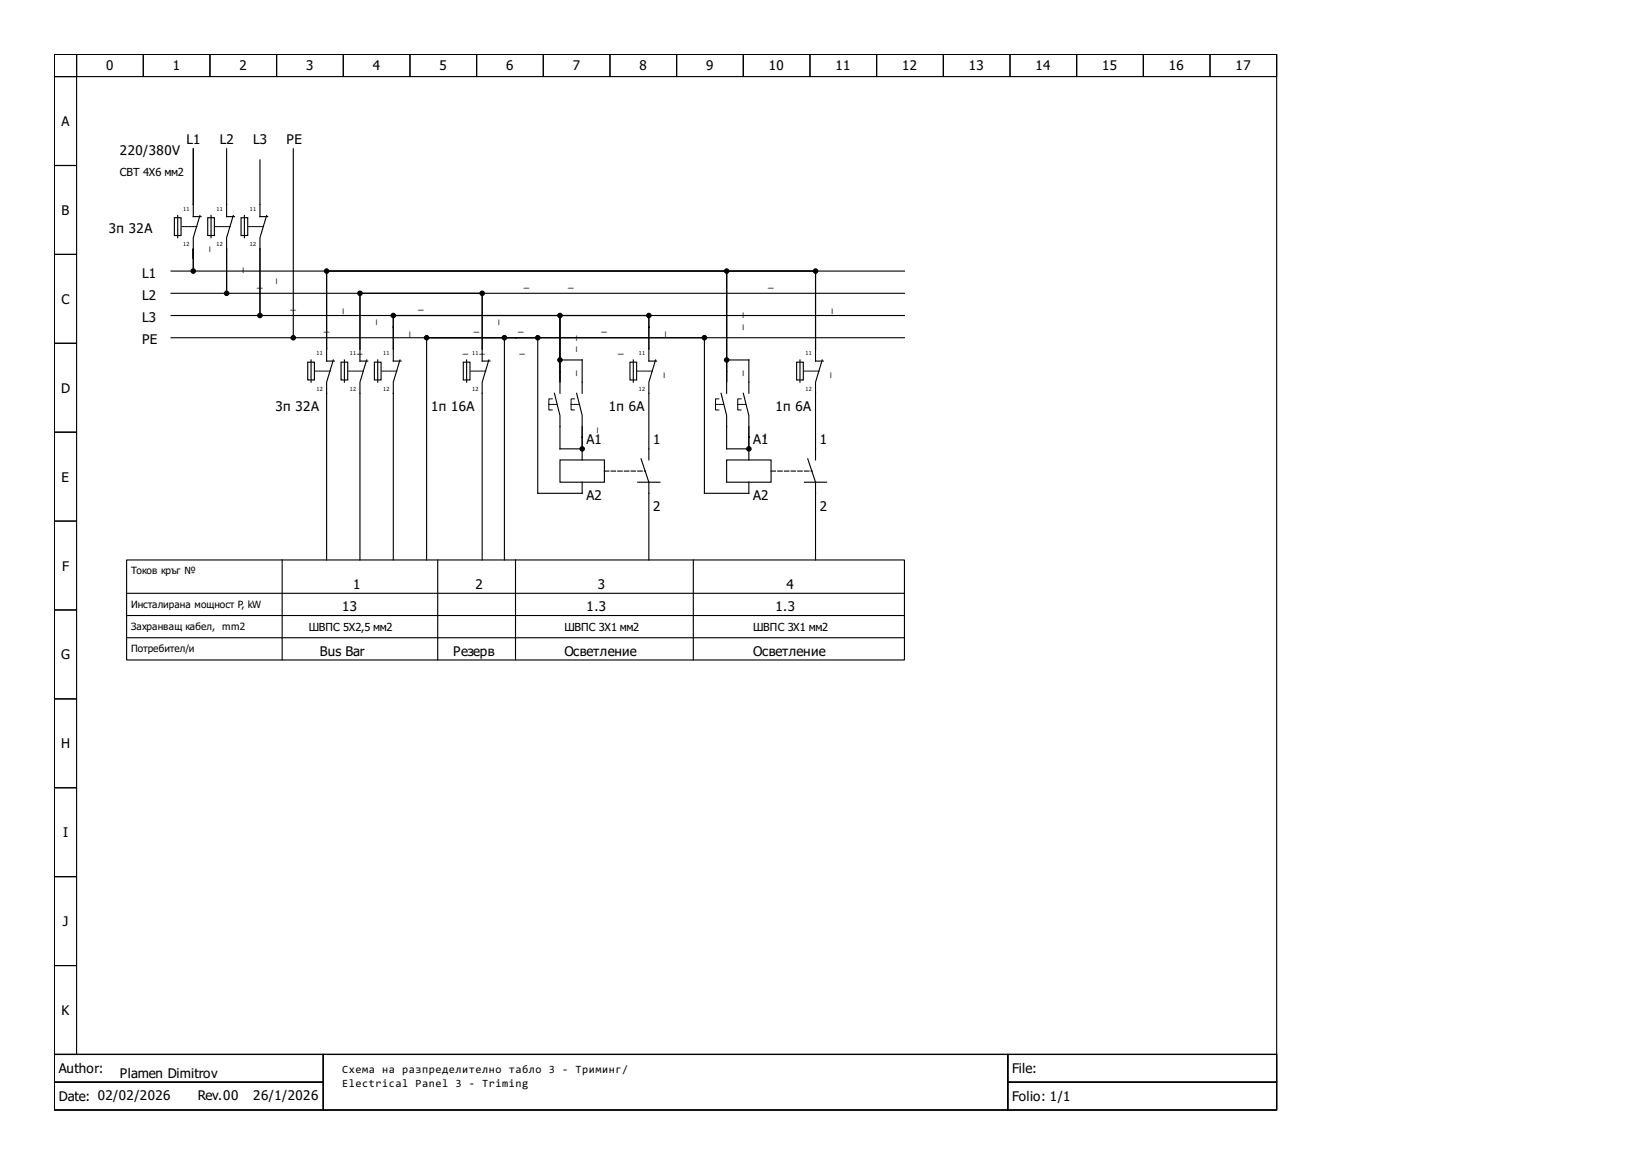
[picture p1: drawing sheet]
<svg xmlns="http://www.w3.org/2000/svg" width="297mm" height="210mm" viewBox="0 0 297 210" stroke-linecap="round" stroke-linejoin="round" font-family="sans-serif">
<g fill="none" stroke="#000" stroke-width=".2">
<path d="M9.8 9.8h220v180h-220zM9.8 9.8h4v4h-4zM9.8 13.8h4v16h-4zM13.8 9.8h12v4h-12zM25.8 9.8h12v4h-12zM37.8 9.8h12v4h-12zM49.8 9.8h12v4h-12zM61.8 9.8h12v4h-12zM73.8 9.8h12v4h-12zM85.8 9.8h12v4h-12zM97.8 9.8h12v4h-12zM109.8 9.8h12v4h-12z"/>
<path d="M121.8 9.8h12v4h-12zM133.8 9.8h12v4h-12zM145.8 9.8h12v4h-12zM157.8 9.8h12v4h-12zM169.8 9.8h12v4h-12zM181.8 9.8h12v4h-12zM193.8 9.8h12v4h-12zM205.8 9.8h12v4h-12zM217.8 9.8h12v4h-12zM9.8 29.8h4v16h-4zM31.4 39.2h1.2v3.2h-1.2zM32 38.8v4"/>
<path d="M34.8 26.8v12.2h1.4M36 38.8l-1.2 4v2M37.4 39.2h1.2v3.2h-1.2zM38 38.8v4M40.8 26.8v12.2h1.4M42 38.8l-1.2 4v2M43.4 39.2h1.2v3.2h-1.2zM44 38.8v4M46.8 28.8v10.2h1.4M48 38.8l-1.2 4v2M52.8 26.8v34h-22M9.8 45.8h4v16h-4z"/>
<path d="M34.8 44.8v3.6M34.8 44.8v4h-4M35.2 48.8h23.2M40.8 44.8v7.6M40.8 44.8v8h-10M41.2 52.8h23.2M46.8 44.8v11.6M46.8 44.8v12h-16M47.2 56.8h23.2M58.8 49.2v13.6M64.8 53.2v9.6M65.2 52.8h21.2"/>
<path d="M70.8 57.2v5.6M86.8 53.2v9.6M86.8 52.8v12.2h1.4M100.4 56.8h-29.2h45.2h-15.2M100.8 56.8v14M116.8 57.2v5.6M116.8 56.8v8.2h1.4M130.4 48.8h-71.2h87.2h-15.2M130.8 48.8v22M146.8 49.2v13.6M146.8 48.8v16.2h1.4M162.8 56.8h-92v8.2h1.4"/>
<path d="M162.8 52.8h-98v12.2h1.4M162.8 48.8h-104v16.2h1.4M9.8 61.8h4v16h-4zM9.8 77.8h4v16h-4zM53.2 60.8h23.2M55.4 65.2h1.2v3.2h-1.2zM56 64.8v4M60 64.8l-1.2 4v32M61.4 65.2h1.2v3.2h-1.2zM62 64.8v4M66 64.8l-1.2 4v32M67.4 65.2h1.2v3.2h-1.2z"/>
<path d="M68 64.8v4M72 64.8l-1.2 4v32M83.4 65.2h1.2v3.2h-1.2zM84 64.8v4M88 64.8l-1.2 4v32M90.4 60.8h-13.2h19.2h-5.2M90.8 60.8v40M96.8 60.8v28h8v-2M97.2 60.8h29.2M99.8 70.8l1 4v6h4M100.8 64.4v-7.2v11.4v-3.4M100.8 64.8h4v6"/>
<path d="M103.8 70.8l1 4v8M104.8 77v3.4M113.4 65.2h1.2v3.2h-1.2zM114 64.8v4M118 64.8l-1.2 4v14M126.8 60.8v28h8v-2M129.8 70.8l1 4v6h4M130.8 64.4v-15.2v19.4v-3.4M130.8 64.8h4v6M133.8 70.8l1 4v8M134.8 77v3.4M143.4 65.2h1.2v3.2h-1.2z"/>
<path d="M144 64.8v4M148 64.8l-1.2 4v14M162.8 60.8h-86v40M9.8 93.8h4v16h-4zM100.8 82.8h8v4h-8zM114.8 86.8h4M115.4 82.6l1.4 4.2v14M130.8 82.8h8v4h-8zM144.8 86.8h4M145.4 82.6l1.4 4.2v14M9.8 109.8h4v16h-4zM22.8 100.8h140v18h-140z"/>
<path d="M22.8 114.8h140M22.8 106.8h140M22.8 110.8h140M50.8 100.8v18M78.8 100.8v18M92.8 100.8v18M124.8 100.8v18M9.8 125.8h4v16h-4zM9.8 141.8h4v16h-4zM9.8 157.8h4v16h-4zM9.8 173.8h4v16h-4zM9.8 189.8h220v10h-220z"/>
<path d="M9.8 189.8h48.4v5h-48.4zM9.8 194.8h48.4v5h-48.4zM58.2 189.8h123.2v10h-123.2zM181.4 189.8h48.4v5h-48.4zM181.4 194.8h48.4v5h-48.4z"/>
</g>
<g fill="#000" stroke="#000" stroke-width=".2">
<circle cx="34.8" cy="48.8" r=".4"/>
<circle cx="40.8" cy="52.8" r=".4"/>
<circle cx="46.8" cy="56.8" r=".4"/>
<circle cx="58.8" cy="48.8" r=".4"/>
<circle cx="64.8" cy="52.8" r=".4"/>
<circle cx="70.8" cy="56.8" r=".4"/>
<circle cx="86.8" cy="52.8" r=".4"/>
<circle cx="100.8" cy="56.8" r=".4"/>
<circle cx="116.8" cy="56.8" r=".4"/>
<circle cx="130.8" cy="48.8" r=".4"/>
<circle cx="146.8" cy="48.8" r=".4"/>
<circle cx="52.8" cy="60.8" r=".4"/>
<circle cx="76.8" cy="60.8" r=".4"/>
<circle cx="90.8" cy="60.8" r=".4"/>
<circle cx="96.8" cy="60.8" r=".4"/>
<circle cx="100.8" cy="64.8" r=".4"/>
<circle cx="126.8" cy="60.8" r=".4"/>
<circle cx="130.8" cy="64.8" r=".4"/>
<circle cx="104.8" cy="80.8" r=".4"/>
<circle cx="134.8" cy="80.8" r=".4"/>
</g>
<g fill="none" stroke="#000" stroke-width=".18" stroke-dasharray=".4 .2">
<path d="M32.8 40.8h2.6M38.8 40.8h2.6M44.8 40.8h2.6M56.8 66.8h2.6M62.8 66.8h2.6M68.8 66.8h2.6M84.8 66.8h2.6M98.8 72.8h1.4M102.8 72.8h1.4M114.8 66.8h2.7M128.8 72.8h1.4M132.8 72.8h1.4"/>
<path d="M144.8 66.8h2.7"/>
</g>
<path d="M108.8 84.8h7.4M138.8 84.8h7.4" fill="none" stroke="#000" stroke-width=".2" stroke-dasharray=".8 .4"/>
<path d="M99.4 71.8h-.6v2h.6M103.4 71.8h-.6v2h.6M129.4 71.8h-.6v2h.6M133.4 71.8h-.6v2h.6" fill="none" stroke="#000" stroke-width=".18"/>
<g font-size="2.4">
<text x="19.1" y="12.7">0</text>
<text x="31.1" y="12.7">1</text>
<text x="43.1" y="12.7">2</text>
<text x="55.1" y="12.7">3</text>
<text x="67.1" y="12.7">4</text>
<text x="79.1" y="12.7">5</text>
<text x="91.1" y="12.7">6</text>
<text x="103.1" y="12.7">7</text>
<text x="115.1" y="12.7">8</text>
<text x="127.1" y="12.7">9</text>
<text x="138.4" y="12.7">10</text>
<text x="150.4" y="12.7">11</text>
<text x="162.4" y="12.7">12</text>
<text x="174.4" y="12.7">13</text>
<text x="186.4" y="12.7">14</text>
<text x="198.4" y="12.7">15</text>
<text x="210.4" y="12.7">16</text>
<text x="222.4" y="12.7">17</text>
<text x="11.1" y="22.7">A</text>
<text x="21.6" y="28">220/380V</text>
<text x="33.6" y="26">L1</text>
<text x="39.6" y="26">L2</text>
<text x="45.6" y="26">L3</text>
<text x="51.6" y="26">PE</text>
<text x="11.1" y="38.7">B</text>
<text x="19.6" y="42">3п 32A</text>
<text x="25.6" y="50">L1</text>
<text x="25.6" y="54">L2</text>
<text x="11.1" y="54.7">C</text>
<text x="25.6" y="58">L3</text>
<text x="25.6" y="62">PE</text>
<text x="11" y="70.7">D</text>
<text x="49.6" y="74">3п 32A</text>
<text x="77.6" y="74">1п 16A</text>
<text x="109.6" y="74">1п 6A</text>
<text x="139.6" y="74">1п 6A</text>
<text x="105.6" y="80">A1</text>
<text x="117.6" y="80">1</text>
<text x="135.6" y="80">A1</text>
<text x="147.6" y="80">1</text>
<text x="11.1" y="86.7">E</text>
<text x="105.6" y="90">A2</text>
<text x="117.6" y="92">2</text>
<text x="135.6" y="90">A2</text>
<text x="147.6" y="92">2</text>
<text x="11.2" y="102.7">F</text>
<text x="63.6" y="106">1</text>
<text x="85.6" y="106">2</text>
<text x="107.6" y="106">3</text>
<text x="141.6" y="106">4</text>
<text x="61.6" y="110">13</text>
<text x="105.6" y="110">1.3</text>
<text x="139.6" y="110">1.3</text>
<text x="11" y="118.7">G</text>
<text x="57.6" y="118">Bus Bar</text>
<text x="81.6" y="118">Резерв</text>
<text x="101.6" y="118">Осветление</text>
<text x="135.6" y="118">Осветление</text>
<text x="11" y="134.7">H</text>
<text x="11.4" y="150.7">I</text>
<text x="11.3" y="166.7">J</text>
<text x="11.1" y="182.7">K</text>
<text x="10.6" y="193.2">Author:</text>
<text x="21.6" y="194">Plamen Dimitrov</text>
<text x="182.2" y="193.2">File:</text>
<text x="10.6" y="198.2">Date: 02/02/2026</text>
<text x="35.6" y="198">Rev.00</text>
<text x="45.6" y="198">26/1/2026</text>
<text x="182.2" y="198.2">Folio: 1/1</text>
</g>
<g font-size="2">
<text x="21.6" y="31.6">СВТ 4Х6 мм2</text>
<text x="55.6" y="113.6">ШВПС 5Х2,5 мм2</text>
<text x="101.6" y="113.6">ШВПС 3Х1 мм2</text>
<text x="135.6" y="113.6">ШВПС 3Х1 мм2</text>
<text x="61.6" y="193.2">Схема на разпределително табло 3 - Триминг/</text>
<text x="61.6" y="195.6">Electrical Panel 3 - Triming</text>
</g>
<g font-size="1.8">
<text x="37.6" y="45.3" transform="rotate(-90 37.6 45.3)">_</text>
<text x="43.6" y="49.1" transform="rotate(-90 43.6 49.1)">_</text>
<text x="46.3" y="51.6">_</text>
<text x="49.6" y="51.1" transform="rotate(-90 49.6 51.1)">_</text>
<text x="94.3" y="51.6">_</text>
<text x="102.3" y="51.6">_</text>
<text x="138.3" y="51.6">_</text>
<text x="52.3" y="55.6">_</text>
<text x="58.3" y="59.6">_</text>
<text x="61.6" y="56.5" transform="rotate(-90 61.6 56.5)">_</text>
<text x="67.6" y="58.5" transform="rotate(-90 67.6 58.5)">_</text>
<text x="75.3" y="55.6">_</text>
<text x="85.3" y="59.6">_</text>
<text x="89.6" y="58.5" transform="rotate(-90 89.6 58.5)">_</text>
<text x="93.3" y="59.6">_</text>
<text x="108.3" y="59.6">_</text>
<text x="133.6" y="59.4" transform="rotate(-90 133.6 59.4)">_ _</text>
<text x="149.6" y="56.5" transform="rotate(-90 149.6 56.5)">_</text>
<text x="64.3" y="63.6">_</text>
<text x="73.6" y="60.7" transform="rotate(-90 73.6 60.7)">_</text>
<text x="83.3" y="63.6">_</text>
<text x="86.3" y="63.6">_</text>
<text x="93.5" y="63.6">_</text>
<text x="103.6" y="63.4" transform="rotate(-90 103.6 63.4)">_ _</text>
<text x="111.3" y="63.6">_</text>
<text x="119.6" y="60.7" transform="rotate(-90 119.6 60.7)">_</text>
<text x="103.6" y="67.6" transform="rotate(-90 103.6 67.6)">_</text>
<text x="119.4" y="68" transform="rotate(-90 119.4 68)">_</text>
<text x="133.6" y="67.6" transform="rotate(-90 133.6 67.6)">_</text>
<text x="149.4" y="68" transform="rotate(-90 149.4 68)">_</text>
<text x="107.4" y="78" transform="rotate(-90 107.4 78)">_</text>
<text x="137.6" y="79" transform="rotate(-90 137.6 79)">_</text>
<text x="23.6" y="103.4">Токов кръг №</text>
<text x="23.6" y="113.4">Захранващ кабел, mm2</text>
<text x="23.6" y="109.4">Инсталирана мощност P, kW</text>
<text x="23.6" y="117.4">Потребител/и</text>
</g>
<g font-size="1">
<text x="33" y="37.9">11</text>
<text x="39" y="37.9">11</text>
<text x="45" y="37.9">11</text>
<text x="33" y="44.3">12</text>
<text x="39" y="44.3">12</text>
<text x="45" y="44.3">12</text>
<text x="57" y="63.9">11</text>
<text x="63" y="63.9">11</text>
<text x="69" y="63.9">11</text>
<text x="85" y="63.9">11</text>
<text x="115" y="63.9">11</text>
<text x="145" y="63.9">11</text>
<text x="57" y="70.3">12</text>
<text x="63" y="70.3">12</text>
<text x="69" y="70.3">12</text>
<text x="85" y="70.3">12</text>
<text x="115" y="70.3">12</text>
<text x="145" y="70.3">12</text>
</g>
</svg>
